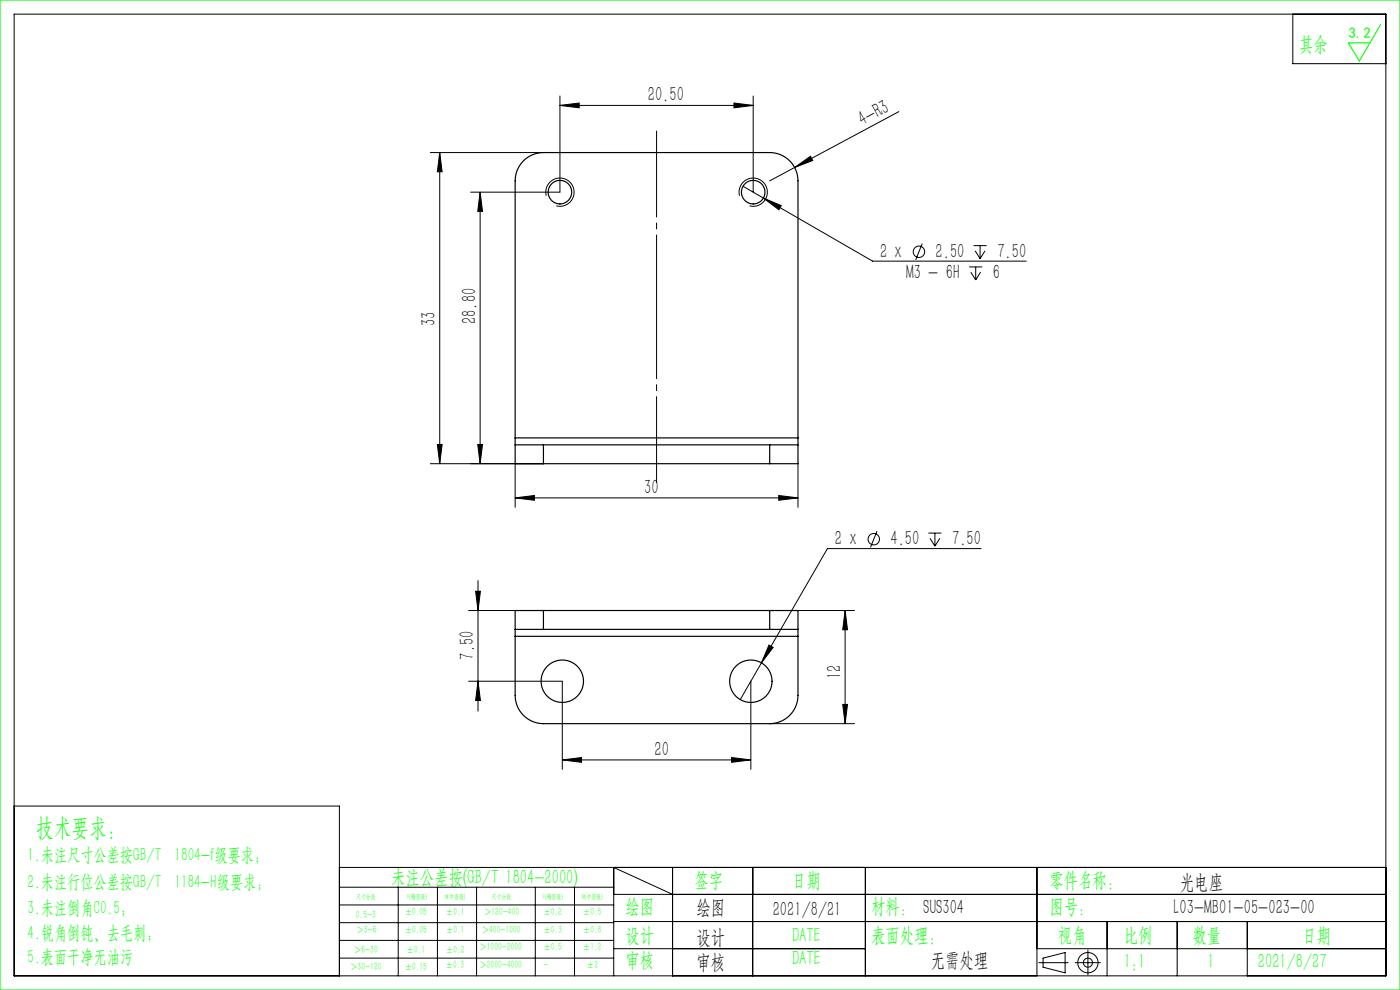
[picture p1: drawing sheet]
<svg xmlns="http://www.w3.org/2000/svg" width="297mm" height="210mm" viewBox="0 0 297 210" stroke-linecap="round" stroke-linejoin="round" font-family="sans-serif">
<g fill="none" stroke="#000" stroke-width=".21">
<path d="M3 3h291v204h-291zM274.3 3v10.5h19.7M91.3 32.4h24M93.3 32.4l.5 4h-1zM93.3 32.4v66M118.8 22.4l4.1-.5v1zM118.8 20.4v20.4h-18.9M118.8 22.4h41M155.7 21.9l4.1 .5-4.1 .5zM157.6 39.5l27.5 15.9h32.6M159.8 20.4v20.4M168.6 35.5l3.3-2.3 .5 .8z"/>
<path d="M190.7 23.7l-27.4 14.7M101.9 40.8l.5 4h-1.1zM101.9 40.8v57.6M115.9 41.5a3 3 0 0 1 2.6-3.7 3 3 0 0 1 3.3 3.2 3 3 0 0 1-3.8 2.7M156.9 41.5a3 3 0 0 1 2.6-3.7 3 3 0 0 1 3.3 3.2 3 3 0 0 1-3.8 2.7M162 42l3.7 1.6-.5 .9zM195.6 51.7l-1.3 3.4M205.6 56.6h2.8M205.9 57.7l1.1 1.7M206.5 52.1h2.8M206.9 53.2l1 1.7M207 56.6v2.8"/>
<path d="M207.9 52.1v2.8M208 57.7l-1 1.7M209 53.2l-1.1 1.7M91.3 98.4h24M92.8 94.3h1l-.5 4.1zM101.3 94.3h1.1l-.5 4.1zM109.3 98.4v9.2M169.3 98.4v9.2M109.3 105.6l4.1-.5v1zM109.3 105.6h60M165.2 105.1l4.1 .5-4.1 .5zM186.1 112.6l-1.4 3.5"/>
<path d="M196.9 113.1h2.8M197.3 114.2l1 1.6M198.3 113.1v2.7M199.4 114.2l-1.1 1.6M208.1 116.4h-32.6l-14 24.2M99.4 129.5h15.9M100.9 125.4h1l-.5 4.1zM101.4 123.2v27.7M163.1 136.8l.9 .5-2.5 3.3zM163.3 129.5h18M179.3 129.5v24M179.3 129.5l.5 4.1h-1z"/>
<path d="M99.4 144.5h19.9v18.7M101.4 144.5l.5 4.1h-1zM159.3 144.5v18.7M161.5 140.6l-4.5 7.8M163.3 153.5h18M178.8 149.4h1l-.5 4.1zM3 171h69v36M119.3 161.2l4.1-.5v1zM119.3 161.2h40M155.2 160.7l4.1 .5-4.1 .5zM72 184h222M72 188.2h58.2"/>
<path d="M72 192h58.2M72 195.7h58.2M72 199.5h58.2M84.5 188.2v18.8M92.8 188.2v18.8M101.1 188.2v18.8M113.6 188.2v18.8M121.9 188.2v18.8M130.2 189.7h163.8M130.2 195.5h163.8M142.7 189.7l-12.5-5.7v23M142.7 184v23"/>
<path d="M159.7 184v23M183.6 184v23M220 184v23M234.9 195.5v11.5M249.7 195.5v11.5M264.6 195.5v11.5M72 203.2h58.2M130.2 201.2h53.4M220 201.2h74M220.4 204.2h6.2M221.3 203.2l4.7-1.1v4.3l-4.7-1.2zM228.1 204.2h5.3"/>
<path d="M230.8 201.5v5.3"/>
<circle cx="194.9" cy="53.4" r="1.21"/>
<circle cx="185.4" cy="114.4" r="1.21"/>
<circle cx="230.8" cy="204.2" r="2.15"/>
<circle cx="230.8" cy="204.2" r=".96"/>
</g>
<path d="M139.3 27.8v74.6" fill="none" stroke="#000" stroke-width=".21" stroke-dasharray="30.5 1.3 1.3 1.3" stroke-dashoffset="12.2"/>
<path d="M0 0h297v210h-297zM292.9 5.2l-4.5 7.7-2.4-3.8h4.6" fill="none" stroke="#0f0" stroke-width=".25"/>
<g fill="#000">
<path d="M168.6 35.5l3.3-2.3 .5 .8z"/>
<path d="M93.3 32.4l.5 4h-1zM92.8 94.3h1l-.5 4.1zM179.3 129.5l.5 4.1h-1zM178.8 149.4h1l-.5 4.1z"/>
<path d="M118.8 22.4l4.1-.5v1zM155.7 21.9l4.1 .5-4.1 .5zM109.3 105.6l4.1-.5v1zM165.2 105.1l4.1 .5-4.1 .5zM162 42l3.2 2.5 .5-.9zM119.3 161.2l4.1-.5v1zM155.2 160.7l4.1 .5-4.1 .5zM163.1 136.8l-1.6 3.8 2.5-3.3z"/>
<path d="M101.3 94.3h1.1l-.5 4.1zM101.9 40.8l.5 4h-1.1z"/>
<path d="M101.4 144.5l.5 4.1h-1zM100.9 125.4h1l-.5 4.1z"/>
</g>
<g fill="none" stroke="#000" stroke-width=".25">
<path d="M109.3 94.4h6M109.3 94.4v4h6M109.3 92.9v1.5M109.3 92.9v-54.5a6 6 0 0 1 6-6h48a6 6 0 0 1 6 6v54.5M109.3 92.9h60M115.3 94.4v4M115.3 94.4h48M115.3 98.4h48M163.3 94.4h6M163.3 94.4v4M169.3 94.4v4h-6M169.3 92.9v1.5"/>
<path d="M109.3 133.5h6M109.3 133.5v1.5M109.3 135v12.5a6 6 0 0 0 6 6h48a6 6 0 0 0 6-6v-12.5M109.3 135h60M115.3 129.5h-6v4M115.3 129.5v4M115.3 129.5h48M115.3 133.5h48M163.3 129.5h6v4M163.3 133.5h6M163.3 129.5v4M169.3 133.5v1.5"/>
<circle cx="118.8" cy="40.8" r="2.5"/>
<circle cx="159.8" cy="40.8" r="2.5"/>
<circle cx="119.3" cy="144.5" r="4.5"/>
<circle cx="159.3" cy="144.5" r="4.5"/>
</g>
<text font-size="5.4" fill="#0f0" x="7.7" y="177.2">技术要求：</text>
<g font-size="4.4" fill="#0f0">
<text x="275.6" y="10.8">其余</text>
<text x="83" y="187.5">未注公差按(GB/T 1804-2000)</text>
<text x="147.3" y="188">签字</text>
<text x="168" y="188">日期</text>
<text x="222.6" y="188">零件名称：</text>
<text x="132.7" y="193.6">绘图</text>
<text x="184.8" y="193.6">材料： SUS304</text>
<text x="222.6" y="193.6">图号：</text>
<text x="132.7" y="199.8">设计</text>
<text x="168" y="199.8">DATE</text>
<text x="184.8" y="199.8">表面处理：</text>
<text x="224.4" y="199.8">视角</text>
<text x="238.4" y="199.8">比例</text>
<text x="253" y="199.8">数量</text>
<text x="276.3" y="199.8">日期</text>
<text x="132.7" y="205.1">审核</text>
<text x="168" y="204.6">DATE</text>
<text x="238.4" y="205.3">1:1</text>
<text x="256.2" y="205.3">1</text>
<text x="266.9" y="205.3">2021/8/27</text>
</g>
<g font-size="4.4">
<text x="137.4" y="21.5">20.50</text>
<text x="183" y="26.8" transform="rotate(-28 183 26.8)">4-R3</text>
<text x="186.7" y="54.7">2 x</text>
<text x="192.2" y="59.2">M3 - 6H</text>
<text x="198.5" y="54.7">2.50</text>
<text x="210.7" y="59.2">6</text>
<text x="211.6" y="54.7">7.50</text>
<text x="92.4" y="69.1" transform="rotate(-90 92.4 69.1)">33</text>
<text x="101" y="68.8" transform="rotate(-90 101 68.8)">28.80</text>
<text x="136.7" y="104.7">30</text>
<text x="177.1" y="115.7">2 x</text>
<text x="188.9" y="115.7">4.50</text>
<text x="202" y="115.7">7.50</text>
<text x="100.5" y="139.9" transform="rotate(-90 100.5 139.9)">7.50</text>
<text x="178.4" y="144" transform="rotate(-90 178.4 144)">12</text>
<text x="138.9" y="160.3">20</text>
<text x="250.3" y="188.6">光电座</text>
<text x="147.8" y="194">绘图</text>
<text x="163.9" y="194.3">2021/8/21</text>
<text x="249" y="194">L03-MB01-05-023-00</text>
<text x="147.8" y="200.2">设计</text>
<text x="147.8" y="205.5">审核</text>
<text x="197.5" y="205">无需处理</text>
</g>
<g font-size="4" fill="#0f0">
<text x="5.9" y="182.6">1.未注尺寸公差按GB/T 1804-f级要求；</text>
<text x="5.9" y="188.4">2.未注行位公差按GB/T 1184-H级要求；</text>
<text x="5.9" y="193.9">3.未注倒角C0.5；</text>
<text x="5.9" y="199.2">4.锐角倒钝、去毛刺；</text>
<text x="5.9" y="204.2">5.表面干净无油污</text>
</g>
<text font-size="3.2" fill="#0f0" x="286.1" y="8">3.2</text>
<g font-size="2.3" fill="#0f0">
<text x="75.5" y="194.7">0.5-3</text>
<text x="75.6" y="198">＞3-6</text>
<text x="85.9" y="194.2">±0.05</text>
<text x="85.9" y="198">±0.05</text>
<text x="94.6" y="194.2">±0.1</text>
<text x="94.6" y="198">±0.1</text>
<text x="102.2" y="198">＞400-1000</text>
<text x="102.7" y="194.2">＞120-400</text>
<text x="115.3" y="194.2">±0.2</text>
<text x="115.3" y="198">±0.3</text>
<text x="123.7" y="194.2">±0.5</text>
<text x="123.7" y="198">±0.8</text>
<text x="75.1" y="202.2">＞6-30</text>
<text x="86.3" y="202.2">±0.1</text>
<text x="94.6" y="202.2">±0.2</text>
<text x="101.7" y="201.6">＞1000-2000</text>
<text x="115.3" y="201.6">±0.5</text>
<text x="123.7" y="201.6">±1.2</text>
<text x="74.3" y="205.8">＞30-120</text>
<text x="85.9" y="205.8">±0.15</text>
<text x="94.5" y="205.4">±0.3</text>
<text x="101.7" y="205.4">＞2000-4000</text>
<text x="115.3" y="205.4">-</text>
<text x="124.5" y="205.4">±2</text>
</g>
<g font-size="1.5" fill="#0f0">
<text x="75.5" y="190.6">尺寸分段</text>
<text x="86.4" y="190.6">F(精密级)</text>
<text x="94.4" y="190.6">M(中密级)</text>
<text x="104.3" y="190.6">尺寸分段</text>
<text x="115.2" y="190.6">F(精密级)</text>
<text x="123.5" y="190.6">M(中密级)</text>
</g>
</svg>
